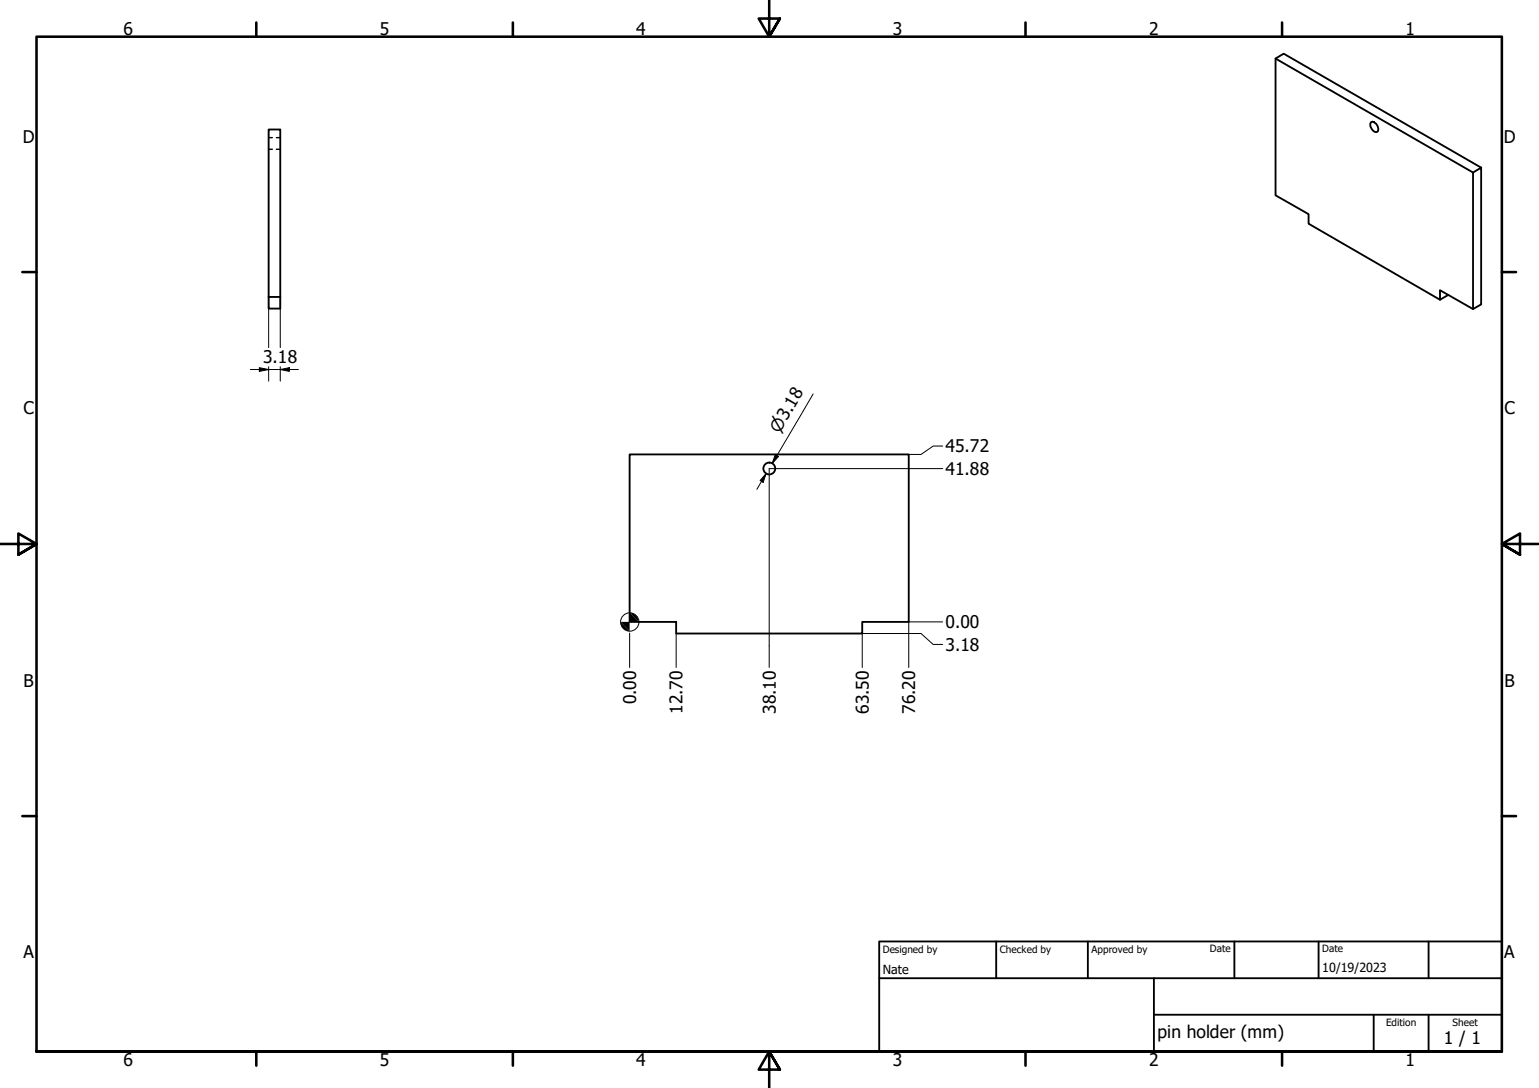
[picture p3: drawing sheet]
<svg xmlns="http://www.w3.org/2000/svg" width="420mm" height="297mm" viewBox="0 0 420 297" stroke-linecap="round" stroke-linejoin="round" font-family="sans-serif">
<!-- layer: Visible (ISO) -->
<g fill="none" stroke="#000" stroke-width=".51">
<path d="M348.2 16l53.9 31.1M73.3 35.4h3.2v45.7h-3.2zM374.3 33.4a1.6 1.6 0 0 1 2 1.8l-.1 .5-.3 .4a1.98 1.98 0 0 1-1.6-2.7zM402.1 47.1l2.3-1.3v37.3l-2.3 1.3zM404.4 45.8l-53.9-31.1-2.3 1.3v37.3l9.1 5.2v2.6l35.8 20.7 2.3-1.3M73.3 81.1v3.2h3.2v-3.2M393.1 81.8v-2.6l9 5.2M171.9 124.1h76.2v45.7h-12.7v3.2h-50.8v-3.2h-12.7z"/>
<circle cx="210" cy="127.9" r="1.62"/>
</g>
<!-- layer: Hidden (ISO) -->
<path d="M73.3 37.6h1.1M75.4 37.6h1.1M73.3 40.8h1.1M75.4 40.8h1.1" fill="none" stroke="#000" stroke-width=".38"/>
<!-- layer: Border (ISO) -->
<g fill="none" stroke="#000" stroke-width=".7">
<path d="M70 6.1v3.9M140 6.1v3.9M210 0v10l-2.9-4.9h5.8l-2.9 4.9 2.9-4.9M280 6.1v3.9M350 6.1v3.9M6.1 74.3h3.9M410 74.3h3.9M0 148.5h10l-5-2.8v5.7l5-2.9-5 2.9M420 148.5h-10l5-2.8v5.7l-5-2.9 5 2.9M6.1 222.8h3.9M410 222.8h3.9M10 287.1v-277.1h400v277.1h-400h400"/>
<path d="M70 287.1v3.8M140 287.1v3.8M212.9 292l-2.9-4.9 2.9 4.9h-5.8l2.9-4.9v9.9M280 287.1v3.8M350 287.1v3.8"/>
</g>
<!-- layer: Title (ISO) -->
<path d="M240 257h170v30.1h-170zM272 257v10.1M297 257v10.1M337 257v10.1M360 257v10.1M390 257v10.1M240 267.1h170M315 277h95M315 267.1v20M375 277v10.1M390 277v10.1" fill="none" stroke="#000" stroke-width=".51"/>
<!-- layer: Dimension (ISO) -->
<g fill="none" stroke="#000" stroke-width=".27">
<path d="M73.3 81.1v13.8M76.5 81.1v13.8M68.3 100.9h13.2M70.8 100.4l2.5 .5-2.5 .5zM73.3 100.1v4M76.5 100.9l2.5-.5v1zM76.5 100.1v4M222 107.6l-11.2 18.9 1.3-2.1M209.2 129.3l-.9 2.4-.8-.5zM209.2 129.3l-2.6 4.3M211.6 124.1l.9 .5-1.7 1.9zM257.4 121.8h-2.6l-3.3 2.3h-3.4"/>
<path d="M257.4 127.9h-47.4v54.3M171.9 172.8v9.4M184.6 173v9.2M257.4 175.9h-2.6l-3.3-2.9h-16.1v9.2M257.4 169.8h-9.3v12.4"/>
<circle cx="171.9" cy="169.8" r="2.51"/>
</g>
<g fill="#000">
<path d="M70.8 100.4l2.5 .5-2.5 .5z" fill-rule="evenodd"/>
<path d="M76.5 100.9l2.5-.5v1z" fill-rule="evenodd"/>
<path d="M209.2 129.3l-.9 2.4-.8-.5z" fill-rule="evenodd"/>
<path d="M211.6 124.1l.9 .5-1.7 1.9z" fill-rule="evenodd"/>
<path d="M169.4 169.8l2.5 2.5a2.49 2.49 0 0 1-2.5-2.5z" fill-rule="evenodd"/>
<path d="M169.4 169.8h5l-2.5-2.5v5z" fill-rule="evenodd"/>
<path d="M171.9 167.3a2.49 2.49 0 0 1 2.5 2.5z" fill-rule="evenodd"/>
</g>
<g font-size="4.8">
<text x="33.7" y="9.6">6</text>
<text x="103.7" y="9.6">5</text>
<text x="173.7" y="9.6">4</text>
<text x="243.7" y="9.6">3</text>
<text x="313.7" y="9.6">2</text>
<text x="383.7" y="9.6">1</text>
<text x="6.2" y="38.9">D</text>
<text x="410.5" y="38.9">D</text>
<text x="71.8" y="99.2">3.18</text>
<text x="6.4" y="113.1">C</text>
<text x="410.7" y="113.1">C</text>
<text x="258.1" y="123.5">45.72</text>
<text x="258.1" y="129.7">41.88</text>
<text x="258.1" y="171.6">0.00</text>
<text x="258.1" y="177.7">3.18</text>
<text x="6.4" y="187.4">B</text>
<text x="410.7" y="187.4">B</text>
<text x="173.7" y="192.3" transform="rotate(-90 173.7 192.3)">0.00</text>
<text x="186.4" y="194.9" transform="rotate(-90 186.4 194.9)">12.70</text>
<text x="211.8" y="194.9" transform="rotate(-90 211.8 194.9)">38.10</text>
<text x="237.2" y="194.9" transform="rotate(-90 237.2 194.9)">63.50</text>
<text x="249.9" y="194.9" transform="rotate(-90 249.9 194.9)">76.20</text>
<text x="6.4" y="261.7">A</text>
<text x="410.7" y="261.7">A</text>
<text x="316" y="283.4">pin holder (mm)</text>
<text x="394.2" y="285">1 / 1</text>
<text x="33.7" y="290.9">6</text>
<text x="103.7" y="290.9">5</text>
<text x="173.7" y="290.9">4</text>
<text x="243.7" y="290.9">3</text>
<text x="313.7" y="290.9">2</text>
<text x="383.7" y="290.9">1</text>
</g>
<text font-size="4.6" x="212.8" y="118.4" transform="rotate(-60 212.8 118.4)">⌀3.18</text>
<g font-size="3.4">
<text x="241" y="266">Nate</text>
<text x="361" y="265.5">10/19/2023</text>
</g>
<g font-size="2.7">
<text x="241" y="260.1">Designed by</text>
<text x="273" y="260.1">Checked by</text>
<text x="298" y="260.1">Approved by</text>
<text x="330.3" y="260">Date</text>
<text x="361" y="260">Date</text>
<text x="378.4" y="280.1">Edition</text>
<text x="396.6" y="280.1">Sheet</text>
</g>
</svg>
